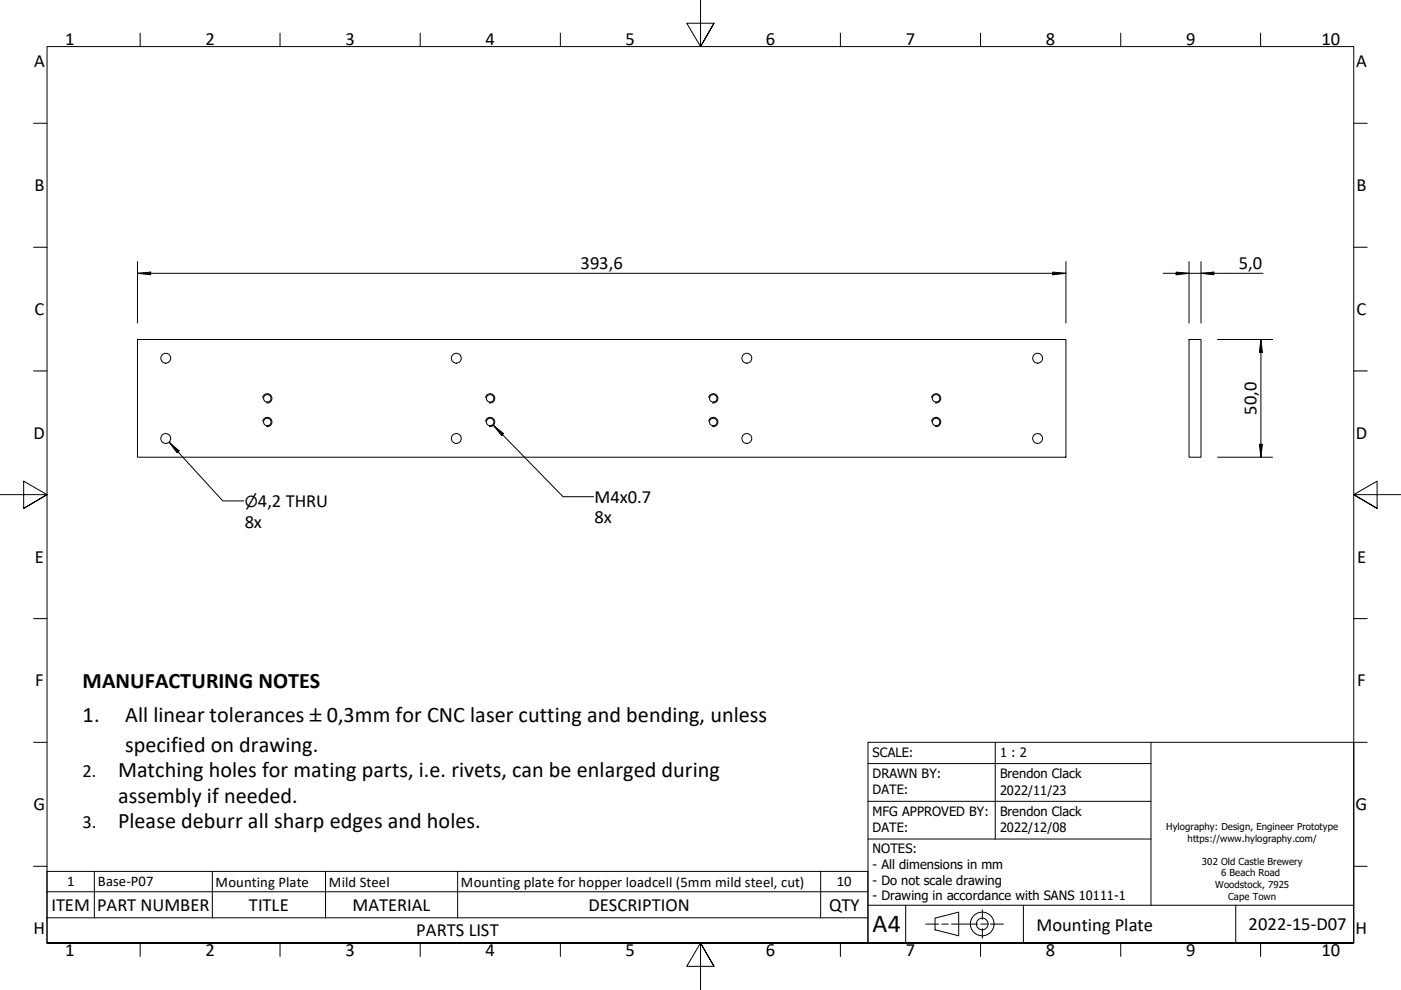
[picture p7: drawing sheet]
<svg xmlns="http://www.w3.org/2000/svg" width="297mm" height="210mm" viewBox="0 0 297 210" stroke-linecap="round" stroke-linejoin="round" font-family="sans-serif">
<!-- layer: Visible (Hylo) -->
<g fill="none" stroke="#000" stroke-width=".21">
<path d="M29.1 72h196.9v24.9h-196.9zM252.1 72h2.5v24.9h-2.5z"/>
<circle cx="35.1" cy="75.9" r="1.05"/>
<circle cx="96.7" cy="75.9" r="1.05"/>
<circle cx="158.3" cy="75.9" r="1.05"/>
<circle cx="220" cy="75.9" r="1.05"/>
<circle cx="35.1" cy="93" r="1.05"/>
<circle cx="56.7" cy="89.5" r=".79"/>
<circle cx="56.7" cy="84.5" r=".79"/>
<circle cx="96.7" cy="93" r="1.05"/>
<circle cx="103.9" cy="89.5" r=".79"/>
<circle cx="103.9" cy="84.5" r=".79"/>
<circle cx="151.2" cy="84.5" r=".79"/>
<circle cx="151.2" cy="89.5" r=".79"/>
<circle cx="158.3" cy="93" r="1.05"/>
<circle cx="198.5" cy="84.5" r=".79"/>
<circle cx="198.5" cy="89.5" r=".79"/>
<circle cx="220" cy="93" r="1.05"/>
</g>
<!-- layer: Visible Narrow (Hylo) -->
<path d="M55.7 84.3a.98 .98 0 0 1 1.1-.8 .98 .98 0 0 1 .8 1.1 .98 .98 0 0 1-1.1 .8M55.7 89.3a.98 .98 0 0 1 1.1-.8 .98 .98 0 0 1 .8 1.1 .98 .98 0 0 1-1.1 .8M102.9 84.3a.98 .98 0 0 1 1.2-.8 .98 .98 0 0 1 .8 1.1 .98 .98 0 0 1-1.2 .8M102.9 89.3a.98 .98 0 0 1 1.2-.8 .98 .98 0 0 1 .8 1.1 .98 .98 0 0 1-1.2 .8M150.3 84.3a.98 .98 0 0 1 1.1-.8 .98 .98 0 0 1 .8 1.1 .98 .98 0 0 1-1.1 .8M150.3 89.3a.98 .98 0 0 1 1.1-.8 .98 .98 0 0 1 .8 1.1 .98 .98 0 0 1-1.1 .8M197.5 84.3a.98 .98 0 0 1 1.1-.8 .98 .98 0 0 1 .8 1.1 .98 .98 0 0 1-1.1 .8M197.5 89.3a.98 .98 0 0 1 1.1-.8 .98 .98 0 0 1 .8 1.1 .98 .98 0 0 1-1.1 .8" fill="none" stroke="#000" stroke-width=".21"/>
<!-- layer: Symbol (Hylo) -->
<path d="M35.9 93.8l2.1 1.8-.5 .4zM35.9 93.8l11.3 12.4h4.5M104.6 90.2l2.1 1.7-.3 .5zM104.6 90.2l14.8 15.1h6.5M10 189.1h174v-4.3h-174v9.8M10 194.6v5.3h174v-5.3M20 184.8v9.8M45 184.8v9.8M69 184.8v9.8M97 184.8v9.8M174 184.8v9.8M184 189.1v5.5h-174" fill="none" stroke="#000" stroke-width=".21"/>
<!-- layer: Border (Hylo) -->
<g fill="none" stroke="#000" stroke-width=".21">
<path d="M148.5 -.1v10l-2.9-5h5.8l-2.9 5 2.9-5M29.7 7v2.9M59.4 7v2.9M89.1 7v2.9M118.8 7v2.9M178.2 7v2.9M207.9 7v2.9M237.6 7v2.9M267.3 7v2.9M7.1 26.1h2.9M287 26.1h2.9M7.1 52.4h2.9"/>
<path d="M287 52.4h2.9M7.1 78.6h2.9M287 78.6h2.9M0 104.9h10l-5-2.9v5.8l5-2.9-5 2.9M297 104.9h-10l5-2.9v5.8l-5-2.9 5 2.9M7.1 131.2h2.9M287 131.2h2.9M7.1 157.4h2.9M287 157.4h2.9M7.1 183.7h2.9M10 199.9v-190h277v190h-277h277M29.7 199.9v2.9"/>
<path d="M59.4 199.9v2.9M89.1 199.9v2.9M118.8 199.9v2.9M178.2 199.9v2.9M207.9 199.9v2.9M237.6 199.9v2.9M267.3 199.9v2.9M287 183.7h2.9M151.4 204.9l-2.9-5 2.9 5h-5.8l2.9-5v10"/>
</g>
<!-- layer: Title (Hylo) -->
<g fill="none" stroke="#000" stroke-width=".21">
<path d="M184 157.4h103v42.5h-103zM211 157.4v20.5M244 157.4v34.5M184 177.9h60M184 169.9h60M184 161.9h60M184 191.9h103M192 191.9v8M196.3 195.9h2.7M198.2 194.7l5.1-1.3v5l-5.1-1.3zM199.7 195.9h1.3M201.7 195.9h5.6"/>
<path d="M208 195.9h1.3M208.3 192.9v2M208.3 196.9v2M210 195.9h2.7M217 191.9v8M262 191.9v8"/>
<circle cx="208.2" cy="195.9" r="2.51"/>
<circle cx="208.2" cy="195.9" r="1.24"/>
</g>
<!-- layer: Dimension (Hylo) -->
<g fill="none" stroke="#000" stroke-width=".21">
<path d="M29.1 57.9l2.8-.2v.6zM29.1 57.9h196.9M29.1 55.5v13M223.2 57.7l2.8 .2-2.8 .4zM226 55.5v13M246.6 57.9h21.2M249.4 57.7l2.7 .2-2.7 .4zM252.1 55.5v13M254.6 57.9l2.8-.2v.6zM254.6 55.5v13M258.1 72h11.7M267.3 72l.4 2.7h-.7z"/>
<path d="M267.3 72v24.9M258.1 96.9h11.7M267 94.2h.7l-.4 2.7z"/>
</g>
<g fill="#000">
<path d="M29.1 57.9l2.8-.2v.6z" fill-rule="evenodd"/>
<path d="M223.2 57.7l2.8 .2-2.8 .4z" fill-rule="evenodd"/>
<path d="M249.4 57.7l2.7 .2-2.7 .4z" fill-rule="evenodd"/>
<path d="M254.6 57.9l2.8-.2v.6z" fill-rule="evenodd"/>
<path d="M267.3 72l.4 2.7h-.7z" fill-rule="evenodd"/>
<path d="M267 94.2h.7l-.4 2.7z" fill-rule="evenodd"/>
</g>
<!-- layer: Symbol (Hylo) -->
<g fill="#000">
<path d="M35.9 93.8l2.1 1.8-.5 .4z" fill-rule="evenodd"/>
<path d="M104.6 90.2l2.1 1.7-.3 .5z" fill-rule="evenodd"/>
</g>
<text font-size="5.5" x="185" y="197.6">A4</text>
<g font-size="4.7">
<text x="17.5" y="145.8">MANUFACTURING NOTES</text>
<text x="17.5" y="153.1">1.</text>
<text x="26.5" y="153.1">All linear tolerances</text>
<text x="69.3" y="153.1">0,3mm for CNC laser cutting and bending, unless</text>
<text x="26.5" y="159.4">specified on drawing.</text>
<text x="25" y="164.8">Matching holes for mating parts, i.e. rivets, can be enlarged during</text>
<text x="25" y="170.2">assembly if needed.</text>
<text x="25" y="175.5">Please deburr all sharp edges and holes.</text>
</g>
<g font-size="3.9">
<text x="13.8" y="9.5">1</text>
<text x="43.6" y="9.5">2</text>
<text x="73.3" y="9.5">3</text>
<text x="102.9" y="9.5">4</text>
<text x="132.7" y="9.5">5</text>
<text x="162.4" y="9.5">6</text>
<text x="192" y="9.5">7</text>
<text x="221.7" y="9.5">8</text>
<text x="251.5" y="9.5">9</text>
<text x="280.2" y="9.5">10</text>
<text x="7.2" y="14.3">A</text>
<text x="287.5" y="14.3">A</text>
<text x="7.3" y="40.5">B</text>
<text x="287.6" y="40.5">B</text>
<text x="123.1" y="57">393,6</text>
<text x="262.6" y="57">5,0</text>
<text x="7.3" y="66.8">C</text>
<text x="287.6" y="66.8">C</text>
<text x="266.4" y="87.9" transform="rotate(-90 266.4 87.9)">50,0</text>
<text x="7.1" y="93">D</text>
<text x="287.5" y="93">D</text>
<text x="54.7" y="107.5">4,2 THRU</text>
<text x="126" y="106.6">M4x0.7</text>
<text x="51.9" y="111.9">8x</text>
<text x="126" y="111">8x</text>
<text x="7.4" y="119.3">E</text>
<text x="287.7" y="119.3">E</text>
<text x="7.4" y="145.5">F</text>
<text x="287.7" y="145.5">F</text>
<text x="65.7" y="153.1">±</text>
<text x="17.5" y="164.8">2.</text>
<text x="7.1" y="171.8">G</text>
<text x="287.4" y="171.8">G</text>
<text x="17.5" y="175.5">3.</text>
<text x="10.9" y="193.1">ITEM</text>
<text x="20.6" y="193.1">PART NUMBER</text>
<text x="52.8" y="193.1">TITLE</text>
<text x="74.7" y="193.1">MATERIAL</text>
<text x="124.8" y="193.1">DESCRIPTION</text>
<text x="175.8" y="193.1">QTY</text>
<text x="219.8" y="197.3">Mounting Plate</text>
<text x="264.7" y="197.2">2022-15-D07</text>
<text x="7.1" y="198">H</text>
<text x="13.8" y="202.8">1</text>
<text x="43.6" y="202.8">2</text>
<text x="73.3" y="202.8">3</text>
<text x="88.3" y="198.5">PARTS LIST</text>
<text x="102.9" y="202.8">4</text>
<text x="132.7" y="202.8">5</text>
<text x="162.4" y="202.8">6</text>
<text x="192" y="202.8">7</text>
<text x="221.7" y="202.8">8</text>
<text x="251.5" y="202.8">9</text>
<text x="280.2" y="202.8">10</text>
<text x="287.4" y="198">H</text>
</g>
<text font-size="3.2" x="51.9" y="107.5">⌀</text>
<g font-size="3.1">
<text x="14.2" y="187.9">1</text>
<text x="20.8" y="187.9">Base-P07</text>
<text x="45.7" y="188">Mounting Plate</text>
<text x="69.7" y="188">Mild Steel</text>
<text x="97.7" y="188">Mounting plate for hopper loadcell (5mm mild steel, cut)</text>
<text x="177.4" y="187.9">10</text>
</g>
<g font-size="2.7">
<text x="185" y="160.4">SCALE:</text>
<text x="212" y="160.4">1 : 2</text>
<text x="185" y="164.9">DRAWN BY:</text>
<text x="212" y="165">Brendon Clack</text>
<text x="185" y="168.4">DATE:</text>
<text x="185" y="172.9">MFG APPROVED BY:</text>
<text x="212" y="173">Brendon Clack</text>
<text x="212" y="168.5">2022/11/23</text>
<text x="185" y="176.4">DATE:</text>
<text x="212" y="176.5">2022/12/08</text>
<text x="185" y="180.9">NOTES:</text>
<text x="185" y="184.2">- All dimensions in mm</text>
<text x="185" y="187.6">- Do not scale drawing</text>
<text x="185" y="190.9">- Drawing in accordance with SANS 10111-1</text>
</g>
<g font-size="2">
<text x="247.3" y="176">Hylography: Design, Engineer Prototype</text>
<text x="251.8" y="178.5">https://www.hylography.com/</text>
<text x="254.8" y="183.4">302 Old Castle Brewery</text>
<text x="258.9" y="185.8">6 Beach Road</text>
<text x="257.6" y="188.3">Woodstock, 7925</text>
<text x="260.4" y="190.8">Cape Town</text>
</g>
</svg>
